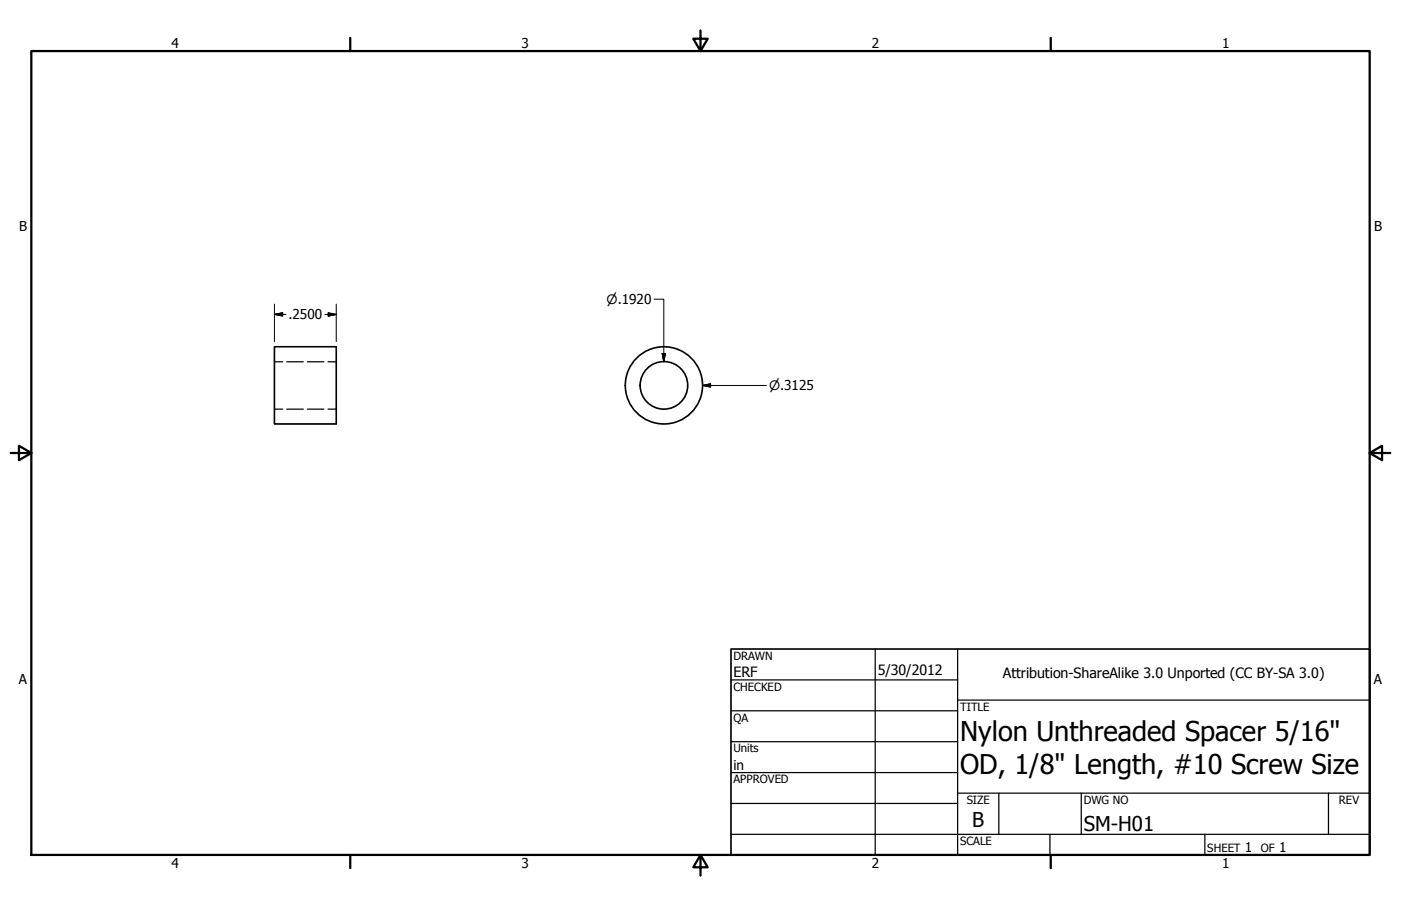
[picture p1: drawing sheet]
<svg xmlns="http://www.w3.org/2000/svg" width="432mm" height="279mm" viewBox="0 0 432 279" stroke-linecap="round" stroke-linejoin="round" font-family="sans-serif">
<!-- layer: Visible (ANSI) -->
<g fill="none" stroke="#000" stroke-width=".51">
<path d="M84.6 106.9h19v23.8h-19z"/>
<circle cx="204.6" cy="118.8" r="7.3"/>
<circle cx="204.6" cy="118.8" r="11.9"/>
</g>
<!-- layer: Hidden (ANSI) -->
<path d="M84.6 111.6h2.5M88.4 111.6h5.1M94.7 111.6h5.1M101.1 111.6h2.5M84.6 126.2h2.5M88.4 126.2h5.1M94.7 126.2h5.1M101.1 126.2h2.5" fill="none" stroke="#000" stroke-width=".38"/>
<!-- layer: Border (ANSI) -->
<path d="M9.7 15.7h412.4v248h-412.4zM107.9 11.7v4M215.9 9.4v6.3l-2.2-3.8h4.4l-2.2 3.8M323.8 11.7v4M3.3 139.7h6.4l-3.9-2.2v4.4l3.9-2.2M422.1 139.7l3.9 2.2v-4.4l-3.9 2.2h6.4M107.9 263.7v4M215.9 263.7l2.2 3.8h-4.4l2.2-3.8v6.3M323.8 263.7v4" fill="none" stroke="#000" stroke-width=".7"/>
<!-- layer: Title (ANSI) -->
<g fill="none" stroke="#000" stroke-width=".38">
<path d="M225.3 209.7h69.8M225.3 219.2h69.8M269.7 200.2v63.5M295.1 215.9h127M295.1 200.2v63.5M225.3 228.7h69.8M225.3 238.3h69.8M225.3 257.3h196.8M225.3 247.8h69.8M295.1 244.6h127M307.8 244.6v12.7M323.6 257.3v6.4"/>
<path d="M333.2 244.6v12.7M371.3 257.3v6.4M409.4 244.6v12.7"/>
</g>
<path d="M225.3 200.2h196.8v63.5h-196.8z" fill="none" stroke="#000" stroke-width=".51"/>
<!-- layer: Dimension (ANSI) -->
<path d="M84.6 97l2.5-.5v1zM84.6 97h3.5M84.6 93.8v11.5M100.1 97h3.5M101.2 96.5l2.4 .5-2.4 .5zM103.6 93.8v11.5M201.6 92.3h3v19.3M204.1 109h1l-.5 2.6zM216.5 118.9l2.5-.5v1zM216.5 118.9h19.7" fill="none" stroke="#000" stroke-width=".31"/>
<path d="M84.6 97l2.5-.5zM84.6 97l2.5-.5v1zM101.2 97.5l2.4-.5zM101.2 96.5l2.4 .5-2.4 .5zM204.1 109l.5 2.6zM204.1 109h1l-.5 2.6zM216.5 118.9l2.5-.5zM216.5 118.9l2.5-.5v1z" fill="#000" stroke="#000" stroke-width=".31"/>
<g font-size="8.4">
<text x="295.9" y="228.6">Nylon Unthreaded Spacer 5/16&quot;</text>
<text x="295.9" y="238.6">OD, 1/8&quot; Length, #10 Screw Size</text>
</g>
<g font-size="6.3">
<text x="299.7" y="255.1">B</text>
<text x="334" y="256.4">SM-H01</text>
</g>
<g font-size="4.4">
<text x="226.1" y="208.9">ERF</text>
<text x="270.5" y="208.2">5/30/2012</text>
<text x="309.1" y="209.2">Attribution-ShareAlike 3.0 Unported (CC BY-SA 3.0)</text>
</g>
<g font-size="4.2">
<text x="52.8" y="14.7">4</text>
<text x="160.8" y="14.7">3</text>
<text x="268.7" y="14.7">2</text>
<text x="376.7" y="14.7">1</text>
<text x="5.9" y="71.4">B</text>
<text x="423.5" y="71.4">B</text>
<text x="88.9" y="98.5">.2500</text>
<text x="5.8" y="211.1">A</text>
<text x="423.4" y="211.1">A</text>
<text x="226.1" y="237.5">in</text>
<text x="383.7" y="262.8">1</text>
<text x="394.2" y="262.8">1</text>
<text x="52.8" y="267.7">4</text>
<text x="160.8" y="267.7">3</text>
<text x="268.7" y="267.7">2</text>
<text x="376.7" y="267.7">1</text>
</g>
<g font-size="4">
<text x="186.9" y="93.7">⌀.1920</text>
<text x="237" y="120.3">⌀.3125</text>
</g>
<g font-size="3.5">
<text x="226.1" y="203.5">DRAWN</text>
<text x="226.1" y="213">CHECKED</text>
<text x="295.9" y="219.2">TITLE</text>
<text x="226.1" y="222.6">QA</text>
<text x="226.1" y="232">Units</text>
<text x="226.1" y="241.6">APPROVED</text>
<text x="297.9" y="248">SIZE</text>
<text x="334" y="248">DWG NO</text>
<text x="412.7" y="247.9">REV</text>
<text x="295.9" y="260.7">SCALE</text>
<text x="372.1" y="262.8">SHEET</text>
<text x="388.6" y="262.8">OF</text>
</g>
</svg>
